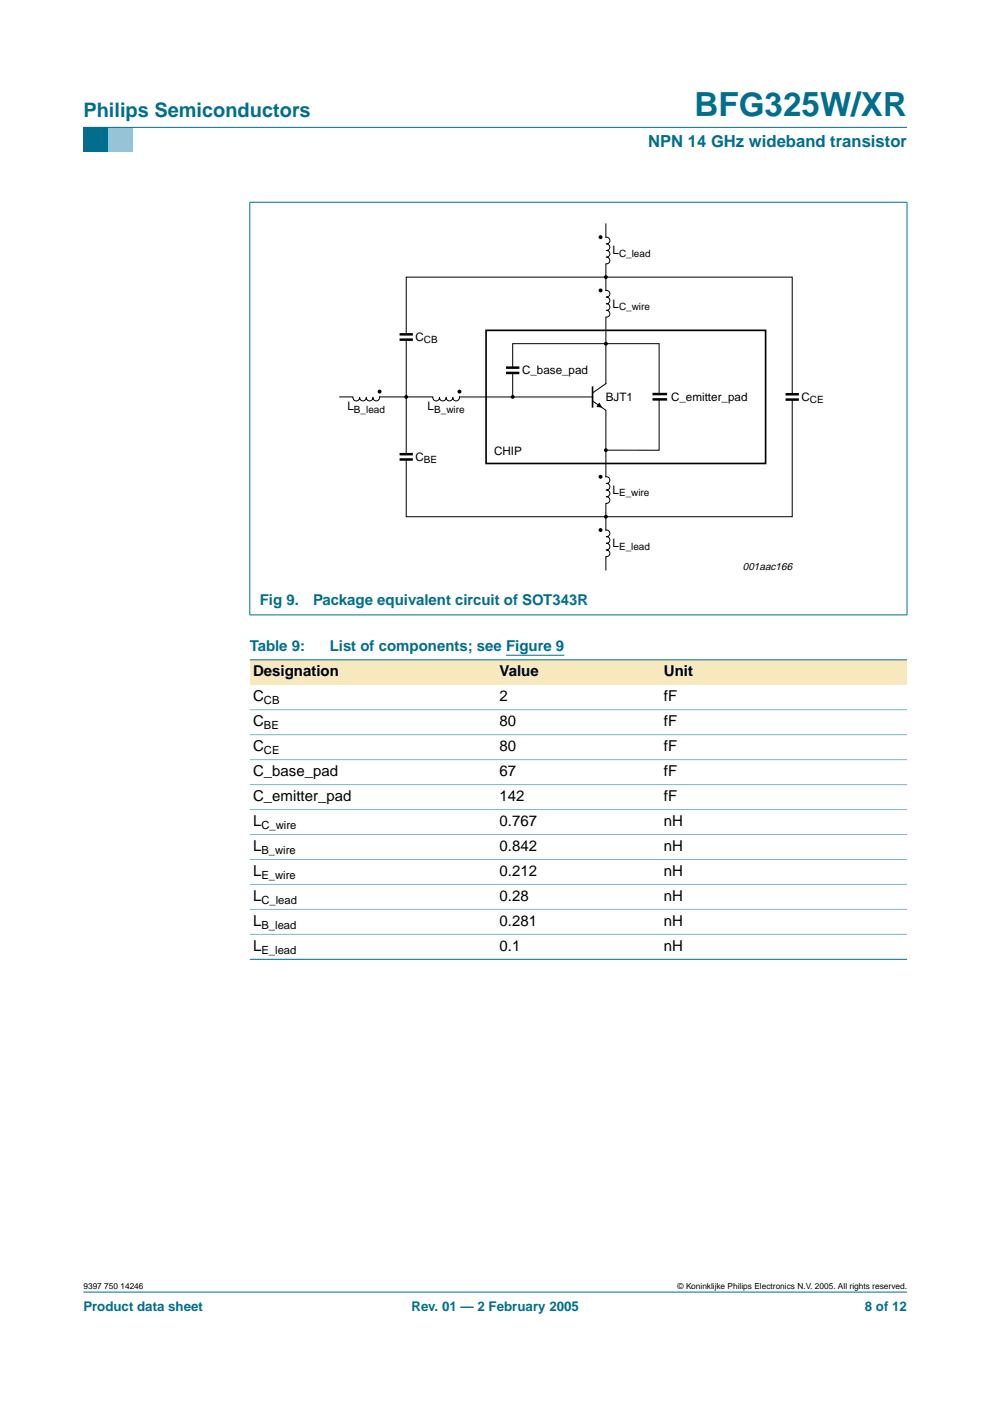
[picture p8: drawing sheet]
<svg xmlns="http://www.w3.org/2000/svg" width="210mm" height="297mm" viewBox="0 0 210 297" stroke-linecap="round" stroke-linejoin="round" font-family="sans-serif">
<path d="M17.7 273.9h174.6z" fill="#006e8c" stroke="#006e8c" stroke-width=".21"/>
<path d="M17.7 27h5.3v5.3h-5.3z" fill-rule="evenodd" fill="#006e8c"/>
<path d="M23 27h5.3v5.3h-5.3z" fill-rule="evenodd" fill="#96c4d6"/>
<path d="M17.7 27h174.6z" fill="#006e8c" stroke="#006e8c" stroke-width=".21"/>
<path d="M107.3 138.9h12.4" fill="none" stroke="#00f" stroke-width=".21"/>
<g fill="#f7e8bd">
<path d="M53 139.9h52.2v5.3h-52.2z" fill-rule="evenodd"/>
<path d="M105.2 139.9h34.9v5.3h-34.9z" fill-rule="evenodd"/>
<path d="M140.1 139.9h52.2v5.3h-52.2z" fill-rule="evenodd"/>
</g>
<g fill="#006e8c" stroke="#006e8c" stroke-width=".21">
<path d="M53 42.9v87.4z"/>
<path d="M192.3 42.9v87.4z"/>
<path d="M52.9 42.9h139.5z"/>
<path d="M52.9 130.4h139.5z"/>
<path d="M53 139.9h139.3z"/>
<path d="M53 203.4h139.3z"/>
</g>
<g fill="#80b6c6" stroke="#80b6c6" stroke-width=".21">
<path d="M53 150.5h139.3z"/>
<path d="M53 155.8h139.3z"/>
<path d="M53 161.1h139.3z"/>
<path d="M53 166.4h139.3z"/>
<path d="M53 171.6h139.3z"/>
<path d="M53 176.9h139.3z"/>
<path d="M53 182.2h139.3z"/>
<path d="M53 187.5h139.3z"/>
<path d="M53 192.8h139.3z"/>
<path d="M53 198.1h139.3z"/>
</g>
<path d="M84.7 70.9h2.8M84.7 72h2.8M107.3 77.9h2.8M107.3 79.1h2.8M84.7 97.4h2.8M84.7 96.3h2.8M138.3 84.7h3.1M138.3 83.5h3.1M166.6 83.6h2.8M166.6 84.7h2.8" fill="none" stroke="#000" stroke-width=".53"/>
<path d="M127.1 85.3l.6 1.1-1.3-.1z" fill="#000"/>
<path d="M103.1 70h59.2v28.3h-59.2zM125.6 81.9v4.5" fill="none" stroke="#000" stroke-width=".35"/>
<g fill="none" stroke="#000" stroke-width=".21">
<path d="M128.5 47.5v2.8a.71 .71 0 0 1 .8 .6 .71 .71 0 0 1-.7 .8 .71 .71 0 0 1 .7 .7 .71 .71 0 0 1-.7 .7 .71 .71 0 0 1 .7 .7 .71 .71 0 0 1-.7 .7 .71 .71 0 0 1 .7 .8 .71 .71 0 0 1-.8 .6v5.7a.71 .71 0 0 1 .8 .6 .71 .71 0 0 1-.7 .8 .71 .71 0 0 1 .7 .7 .71 .71 0 0 1-.7 .7 .71 .71 0 0 1 .7 .7 .71 .71 0 0 1-.7 .7 .71 .71 0 0 1 .7 .8 .71 .71 0 0 1-.8 .6v14.1M128.5 51.7h.2M128.5 53.1h.2M128.5 54.5h.2M86.1 70.9v-12.1h81.9v24.7M86.1 72v24.3M108.7 77.9v-5h31v10.4M108.7 79.1v5.1M128.5 63h.2M128.5 64.4h.2M128.5 65.8h.2M72 84.2h2.8a.71 .71 0 0 0 .7 .8 .71 .71 0 0 0 .8-.7 .71 .71 0 0 0 .7 .7 .71 .71 0 0 0 .7-.7 .71 .71 0 0 0 .7 .7 .71 .71 0 0 0 .7-.7 .71 .71 0 0 0 .8 .7 .71 .71 0 0 0 .6-.8h11.3a.71 .71 0 0 0 .6 .8 .71 .71 0 0 0 .8-.7 .71 .71 0 0 0 .7 .7 .71 .71 0 0 0 .7-.7 .71 .71 0 0 0 .7 .7 .71 .71 0 0 0 .7-.7 .71 .71 0 0 0 .8 .7 .71 .71 0 0 0 .6-.8h28.2"/>
<path d="M76.2 84.2v.2M77.7 84.2v.2M79.1 84.2v.2M93.2 84.2v.2M94.6 84.2v.2M96 84.2v.2M125.6 85l2.9 2v14.1a.71 .71 0 0 1 .8 .6 .71 .71 0 0 1-.7 .8 .71 .71 0 0 1 .7 .7 .71 .71 0 0 1-.7 .7 .71 .71 0 0 1 .7 .7 .71 .71 0 0 1-.7 .7 .71 .71 0 0 1 .7 .8 .71 .71 0 0 1-.8 .6v5.7a.71 .71 0 0 1 .8 .6 .71 .71 0 0 1-.7 .8 .71 .71 0 0 1 .7 .7 .71 .71 0 0 1-.7 .7 .71 .71 0 0 1 .7 .7 .71 .71 0 0 1-.7 .7 .71 .71 0 0 1 .7 .8 .71 .71 0 0 1-.8 .6v2.8M128.5 81.3l-2.9 2M139.7 84.7v10.8l-11.2-.1M168 84.7v24.9h-81.9v-12.2M128.5 113.8h.2M128.5 115.2h.2"/>
<path d="M128.5 116.6h.2M128.5 102.5h.2M128.5 103.9h.2M128.5 105.3h.2"/>
</g>
<g fill="#000" stroke="#000" stroke-width=".25">
<circle cx="128.5" cy="58.8" r=".28"/>
<circle cx="128.5" cy="72.9" r=".28"/>
<circle cx="86.1" cy="84.2" r=".28"/>
<circle cx="108.7" cy="84.2" r=".28"/>
<circle cx="128.5" cy="95.4" r=".28"/>
<circle cx="128.5" cy="109.6" r=".28"/>
</g>
<g fill="#000" stroke="#000" stroke-width=".26">
<circle cx="127.3" cy="50.3" r=".28"/>
<circle cx="127.3" cy="61.6" r=".28"/>
<circle cx="80.5" cy="83" r=".28"/>
<circle cx="97.4" cy="83" r=".28"/>
<circle cx="127.3" cy="112.4" r=".28"/>
<circle cx="127.3" cy="101.1" r=".28"/>
</g>
<text font-size="7.1" fill="#006e8c" x="147.2" y="24.7">BFG325W/XR</text>
<text font-size="4.2" fill="#006e8c" x="17.7" y="24.9">Philips Semiconductors</text>
<text font-size="3.5" fill="#006e8c" x="137.4" y="31.1">NPN 14 GHz wideband transistor</text>
<g font-size="3.2" fill="#006e8c">
<text x="55.1" y="128.3">Fig 9.</text>
<text x="66.4" y="128.3">Package equivalent circuit of SOT343R</text>
<text x="53" y="138.1">Table 9:</text>
<text x="69.9" y="138.1">List of components; see Figure 9</text>
</g>
<g font-size="3.2">
<text x="53.7" y="143.4">Designation</text>
<text x="105.9" y="143.4">Value</text>
<text x="140.8" y="143.4">Unit</text>
<text x="53.7" y="148.7">C</text>
<text x="105.9" y="148.7">2</text>
<text x="140.8" y="148.7">fF</text>
<text x="53.7" y="154">C</text>
<text x="105.9" y="154">80</text>
<text x="140.8" y="154">fF</text>
<text x="53.7" y="159.3">C</text>
<text x="105.9" y="159.3">80</text>
<text x="140.8" y="159.3">fF</text>
<text x="53.7" y="164.6">C_base_pad</text>
<text x="105.9" y="164.6">67</text>
<text x="140.8" y="164.6">fF</text>
<text x="53.7" y="169.9">C_emitter_pad</text>
<text x="105.9" y="169.9">142</text>
<text x="140.8" y="169.9">fF</text>
<text x="53.7" y="175.2">L</text>
<text x="105.9" y="175.2">0.767</text>
<text x="140.8" y="175.2">nH</text>
<text x="53.7" y="180.5">L</text>
<text x="53.7" y="185.8">L</text>
<text x="105.9" y="180.5">0.842</text>
<text x="105.9" y="185.8">0.212</text>
<text x="140.8" y="180.5">nH</text>
<text x="140.8" y="185.8">nH</text>
<text x="53.7" y="191">L</text>
<text x="105.9" y="191">0.28</text>
<text x="140.8" y="191">nH</text>
<text x="53.7" y="196.3">L</text>
<text x="105.9" y="196.3">0.281</text>
<text x="140.8" y="196.3">nH</text>
<text x="53.7" y="201.6">L</text>
<text x="105.9" y="201.6">0.1</text>
<text x="140.8" y="201.6">nH</text>
</g>
<g font-size="2.8" fill="#006e8c">
<text x="17.7" y="278">Product data sheet</text>
<text x="87.2" y="278">Rev. 01 — 2 February 2005</text>
<text x="183.4" y="278">8 of 12</text>
</g>
<g font-size="2.5">
<text x="129.9" y="54">L</text>
<text x="129.9" y="65.2">L</text>
<text x="88.1" y="72.3">C</text>
<text x="110.7" y="79.4">C_base_pad</text>
<text x="73.7" y="87">L</text>
<text x="90.7" y="87">L</text>
<text x="128.5" y="85">BJT1</text>
<text x="142.3" y="85">C_emitter_pad</text>
<text x="169.9" y="85">C</text>
<text x="88.1" y="97.7">C</text>
<text x="104.8" y="96.6">CHIP</text>
<text x="129.9" y="104.8">L</text>
<text x="129.9" y="116">L</text>
</g>
<g font-size="2.4">
<text x="56" y="149.3">CB</text>
<text x="56" y="154.6">BE</text>
<text x="56" y="159.9">CE</text>
<text x="55.4" y="175.7">C_wire</text>
<text x="55.4" y="181">B_wire</text>
<text x="55.4" y="186.3">E_wire</text>
<text x="55.4" y="191.6">C_lead</text>
<text x="55.4" y="196.9">B_lead</text>
<text x="55.4" y="202.2">E_lead</text>
</g>
<text font-size="2.2" x="157.5" y="120.8">001aac166</text>
<g font-size="2.1">
<text x="131.2" y="54.5">C_lead</text>
<text x="131.2" y="65.7">C_wire</text>
<text x="89.9" y="72.8">CB</text>
<text x="75.1" y="87.5">B_lead</text>
<text x="92" y="87.5">B_wire</text>
<text x="171.7" y="85.5">CE</text>
<text x="89.9" y="98.2">BE</text>
<text x="131.2" y="105.3">E_wire</text>
<text x="131.2" y="116.5">E_lead</text>
</g>
<g font-size="1.8">
<text x="17.7" y="273.4">9397 750 14246</text>
<text x="143.7" y="273.4">© Koninklijke Philips Electronics N.V. 2005. All rights reserved.</text>
</g>
</svg>
